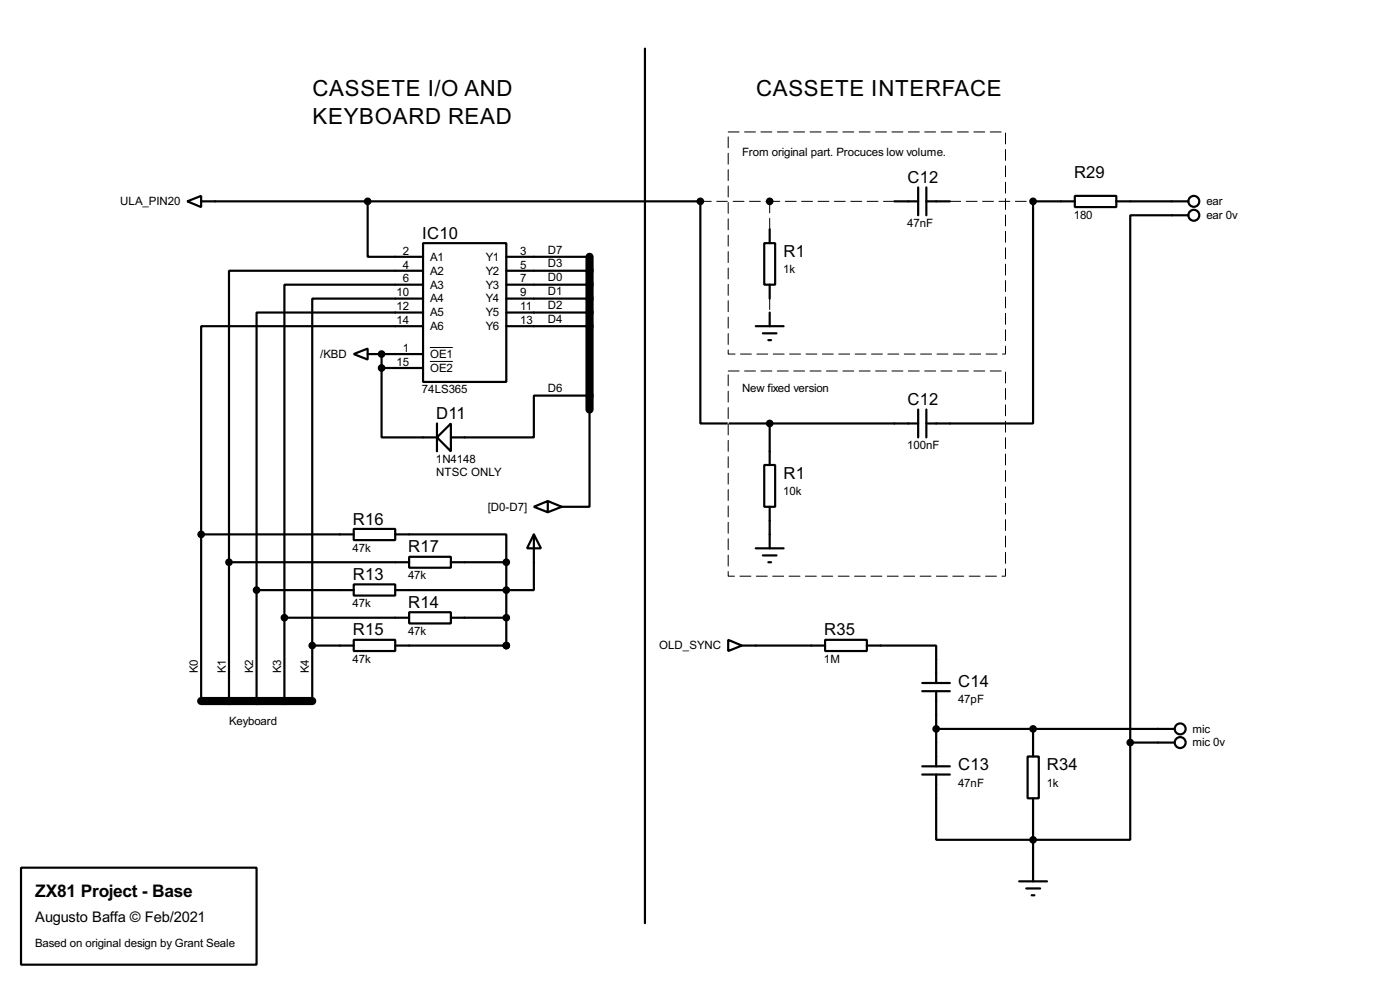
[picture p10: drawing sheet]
<svg xmlns="http://www.w3.org/2000/svg" width="256mm" height="180mm" viewBox="0 0 256 180" stroke-linecap="round" stroke-linejoin="round" font-family="sans-serif">
<path d="M108 47v28M36.9 128.3h20.3" fill="none" stroke="#000" stroke-width="1.5"/>
<g fill="none" stroke="#000" stroke-width=".4">
<path d="M118.2 8.9v160.1M34.3 36.9l2.6-1v2zM36.9 36.9h91.4v40.6h12.7M67.4 36.9v10.1h10.1M163.9 36.9h4.3M168.2 34.3v5.1M169.7 36.9h4.3M169.7 34.3v5.1M196.9 35.9h7.6v2h-7.6zM196.9 36.9h-7.6v40.6h-19.6M204.5 36.9h13.2M217.7 39.4h-10.6v96.5"/>
<path d="M77.5 44.5h15.3v25.4h-15.3zM77.5 59.7h-40.6v38.1M77.5 54.7h-20.3v63.5M77.5 52.1h-25.4v61M77.5 57.2h-30.5v50.8M77.5 49.6h-35.5v53.3M92.8 47h15.2M92.8 59.7h15.2M92.8 49.6h15.2M92.8 52.1h15.2M92.8 54.7h15.2M92.8 57.2h15.2"/>
<path d="M138.5 59.7h5.1M140 44.5h2v7.6h-2zM141 42v2.5M141 52.1v2.6M141 57.2v2.5M64.8 64.8l2.6-1v2zM67.4 64.8h10.1M69.9 67.4v12.7h10.2M69.9 67.4h7.6M69.9 64.8v2.6M80.1 77.5v5.1M108 75v17.8h-5.1"/>
<path d="M108 72.4h-10.2v7.7h-15.2M139.8 61h2.5M140.8 62.3h.5M141 77.5v7.6M141 77.5h27.2M168.2 75v5.1M169.7 75v5.1M36.9 97.8h27.9M36.9 97.8v30.5M64.8 96.8h7.6v2.1h-7.6zM72.4 97.8h20.4v5.1M80.1 80.1l2.5-2.6v5.1z"/>
<path d="M97.8 92.8l2.6-1.1v2.1zM97.8 97.8l1.3 2.6h-2.5zM97.8 97.8v10.2h-25.4M100.4 91.7l2.5 1.1M102.9 92.8l-2.5 1M140 85.1h2v7.7h-2zM141 92.8v7.6M42 102.9h33M42 102.9v25.4M47 108h17.8M47 108v20.3M52.1 113.1h22.9"/>
<path d="M52.1 113.1v15.2M57.2 118.2h7.6M57.2 118.2v10.1M64.8 107h7.6v2h-7.6zM64.8 117.1h7.6v2.1h-7.6zM75 101.9h7.6v2h-7.6zM75 112.1h7.6v2h-7.6zM82.6 113.1h10.2M82.6 102.9h10.2M92.8 102.9v15.3h-20.4M133.4 117.1l2.5 1.1-2.5 1zM135.9 118.2h15.3"/>
<path d="M138.5 100.4h5.1M139.8 101.7h2.5M140.8 102.9h.5M151.2 117.1h7.6v2.1h-7.6zM158.8 118.2h12.7v6.8M169 125h5M169 126.5h5M171.5 126.5v13.8M171.5 133.4h43.7M188.3 138.5h2v7.6h-2zM189.3 133.4v5.1M207.1 135.9v17.8h-35.6v-11.9"/>
<path d="M207.1 135.9h8.1M3.9 158.8h43.1v17.8h-43.1zM169 140.3h5M169 141.8h5M189.3 146.1v15.2M186.7 161.3h5.1M188 162.6h2.6M189 163.9h.5"/>
<circle cx="218.7" cy="36.9" r="1"/>
<circle cx="218.7" cy="39.4" r="1"/>
<circle cx="216.2" cy="133.4" r="1"/>
<circle cx="216.2" cy="135.9" r="1"/>
</g>
<path d="M128.3 36.9h35.6M133.4 24.2h50.8v40.6h-50.8zM141 36.9v5.1M174 36.9h15.3M141 54.7v2.5M133.4 67.9h50.8v37.6h-50.8z" fill="none" stroke="#fff" stroke-width=".18"/>
<path d="M128.3 36.9h12.7M133.4 24.2h50.8v40.6h-50.8zM163.9 36.9h-22.9M174 36.9h15.3M141 54.7v2.5M141 42v-5.1M133.4 67.9h50.8v37.6h-50.8z" fill="none" stroke="#000" stroke-width=".18" stroke-dasharray="2 1"/>
<g fill="#000">
<circle cx="69.9" cy="64.8" r=".2"/>
<circle cx="92.8" cy="118.2" r=".2"/>
</g>
<g fill="#000" stroke="#000" stroke-width=".4">
<circle cx="67.3" cy="36.9" r=".5"/>
<circle cx="128.3" cy="36.9" r=".5"/>
<circle cx="141" cy="36.9" r=".5"/>
<circle cx="189.2" cy="36.9" r=".5"/>
<circle cx="69.9" cy="64.8" r=".5"/>
<circle cx="69.9" cy="67.4" r=".5"/>
<circle cx="141" cy="77.5" r=".5"/>
<circle cx="36.8" cy="97.8" r=".5"/>
<circle cx="41.9" cy="102.9" r=".5"/>
<circle cx="47" cy="108" r=".5"/>
<circle cx="52.1" cy="113.1" r=".5"/>
<circle cx="57.2" cy="118.2" r=".5"/>
<circle cx="92.7" cy="102.9" r=".5"/>
<circle cx="92.7" cy="118.2" r=".5"/>
<circle cx="92.7" cy="113.1" r=".5"/>
<circle cx="92.7" cy="108" r=".5"/>
<circle cx="171.5" cy="133.4" r=".5"/>
<circle cx="189.2" cy="133.4" r=".5"/>
<circle cx="207" cy="135.9" r=".5"/>
<circle cx="189.2" cy="153.7" r=".5"/>
</g>
<path d="M78.8 63.6h4.2M78.8 66.2h4.2" fill="none" stroke="#000" stroke-width=".18"/>
<g font-size="4.6">
<text x="57.3" y="17.6">CASSETE I/O AND</text>
<text x="138.5" y="17.6">CASSETE INTERFACE</text>
<text x="57.3" y="22.8">KEYBOARD READ</text>
</g>
<text font-size="3.6" x="6.5" y="164.2">ZX81 Project - Base</text>
<g font-size="3.4">
<text x="166.3" y="33.5">C12</text>
<text x="196.8" y="32.5">R29</text>
<text x="77.4" y="43.7">IC10</text>
<text x="143.6" y="47.1">R1</text>
<text x="79.9" y="76.7">D11</text>
<text x="166.3" y="74.1">C12</text>
<text x="143.6" y="87.7">R1</text>
<text x="64.7" y="96">R16</text>
<text x="74.8" y="101.1">R17</text>
<text x="64.7" y="106.2">R13</text>
<text x="74.8" y="111.3">R14</text>
<text x="64.7" y="116.3">R15</text>
<text x="151" y="116.3">R35</text>
<text x="175.6" y="125.8">C14</text>
<text x="175.6" y="141">C13</text>
<text x="191.8" y="141">R34</text>
</g>
<text font-size="3" x="6.4" y="168.8">Augusto Baffa © Feb/2021</text>
<g font-size="2.4">
<text x="135.9" y="28.6">From original part. Procuces low volume.</text>
<text x="22" y="37.6">ULA_PIN20</text>
<text x="166.2" y="41.5">47nF</text>
<text x="196.7" y="40">180</text>
<text x="221" y="37.6">ear</text>
<text x="221" y="40.1">ear 0v</text>
<text x="73.8" y="46.6">2</text>
<text x="78.8" y="47.7">A1</text>
<text x="89" y="47.7">Y1</text>
<text x="95.3" y="46.6">3</text>
<text x="100.4" y="46.4">D7</text>
<text x="73.8" y="49.2">4</text>
<text x="73.8" y="51.7">6</text>
<text x="78.8" y="50.3">A2</text>
<text x="78.8" y="52.8">A3</text>
<text x="89" y="50.3">Y2</text>
<text x="89" y="52.8">Y3</text>
<text x="95.3" y="49.2">5</text>
<text x="95.3" y="51.7">7</text>
<text x="100.4" y="49">D3</text>
<text x="100.4" y="51.5">D0</text>
<text x="143.5" y="50">1k</text>
<text x="72.7" y="54.3">10</text>
<text x="72.7" y="56.8">12</text>
<text x="72.7" y="59.3">14</text>
<text x="78.8" y="55.4">A4</text>
<text x="78.8" y="57.9">A5</text>
<text x="89" y="55.4">Y4</text>
<text x="89" y="57.9">Y5</text>
<text x="95.3" y="54.3">9</text>
<text x="95.3" y="56.8">11</text>
<text x="95.3" y="59.3">13</text>
<text x="100.4" y="59.1">D4</text>
<text x="100.4" y="54">D1</text>
<text x="100.4" y="56.6">D2</text>
<text x="58.7" y="65.5">/KBD</text>
<text x="73.8" y="64.4">1</text>
<text x="78.8" y="60.4">A6</text>
<text x="78.8" y="65.5">OE1</text>
<text x="89" y="60.4">Y6</text>
<text x="72.7" y="67">15</text>
<text x="77.3" y="72">74LS365</text>
<text x="78.8" y="68.1">OE2</text>
<text x="100.4" y="71.8">D6</text>
<text x="135.9" y="71.8">New fixed version</text>
<text x="166.2" y="82.2">100nF</text>
<text x="79.9" y="84.7">1N4148</text>
<text x="79.9" y="87.2">NTSC ONLY</text>
<text x="89.4" y="93.5">[D0-D7]</text>
<text x="143.5" y="90.7">10k</text>
<text x="64.6" y="101">47k</text>
<text x="74.8" y="106">47k</text>
<text x="64.6" y="111.1">47k</text>
<text x="74.8" y="116.2">47k</text>
<text x="120.7" y="118.9">OLD_SYNC</text>
<text x="36.2" y="123.2" transform="rotate(-90 36.2 123.2)">K0</text>
<text x="41.4" y="123.2" transform="rotate(-90 41.4 123.2)">K1</text>
<text x="46.4" y="123.2" transform="rotate(-90 46.4 123.2)">K2</text>
<text x="51.5" y="123.2" transform="rotate(-90 51.5 123.2)">K3</text>
<text x="56.6" y="123.2" transform="rotate(-90 56.6 123.2)">K4</text>
<text x="64.6" y="121.3">47k</text>
<text x="151" y="121.3">1M</text>
<text x="175.5" y="128.8">47pF</text>
<text x="42" y="132.8">Keyboard</text>
<text x="218.5" y="134.1">mic</text>
<text x="218.5" y="136.6">mic 0v</text>
<text x="175.5" y="144">47nF</text>
<text x="191.8" y="144">1k</text>
<text x="6.4" y="173.4">Based on original design by Grant Seale</text>
</g>
</svg>
